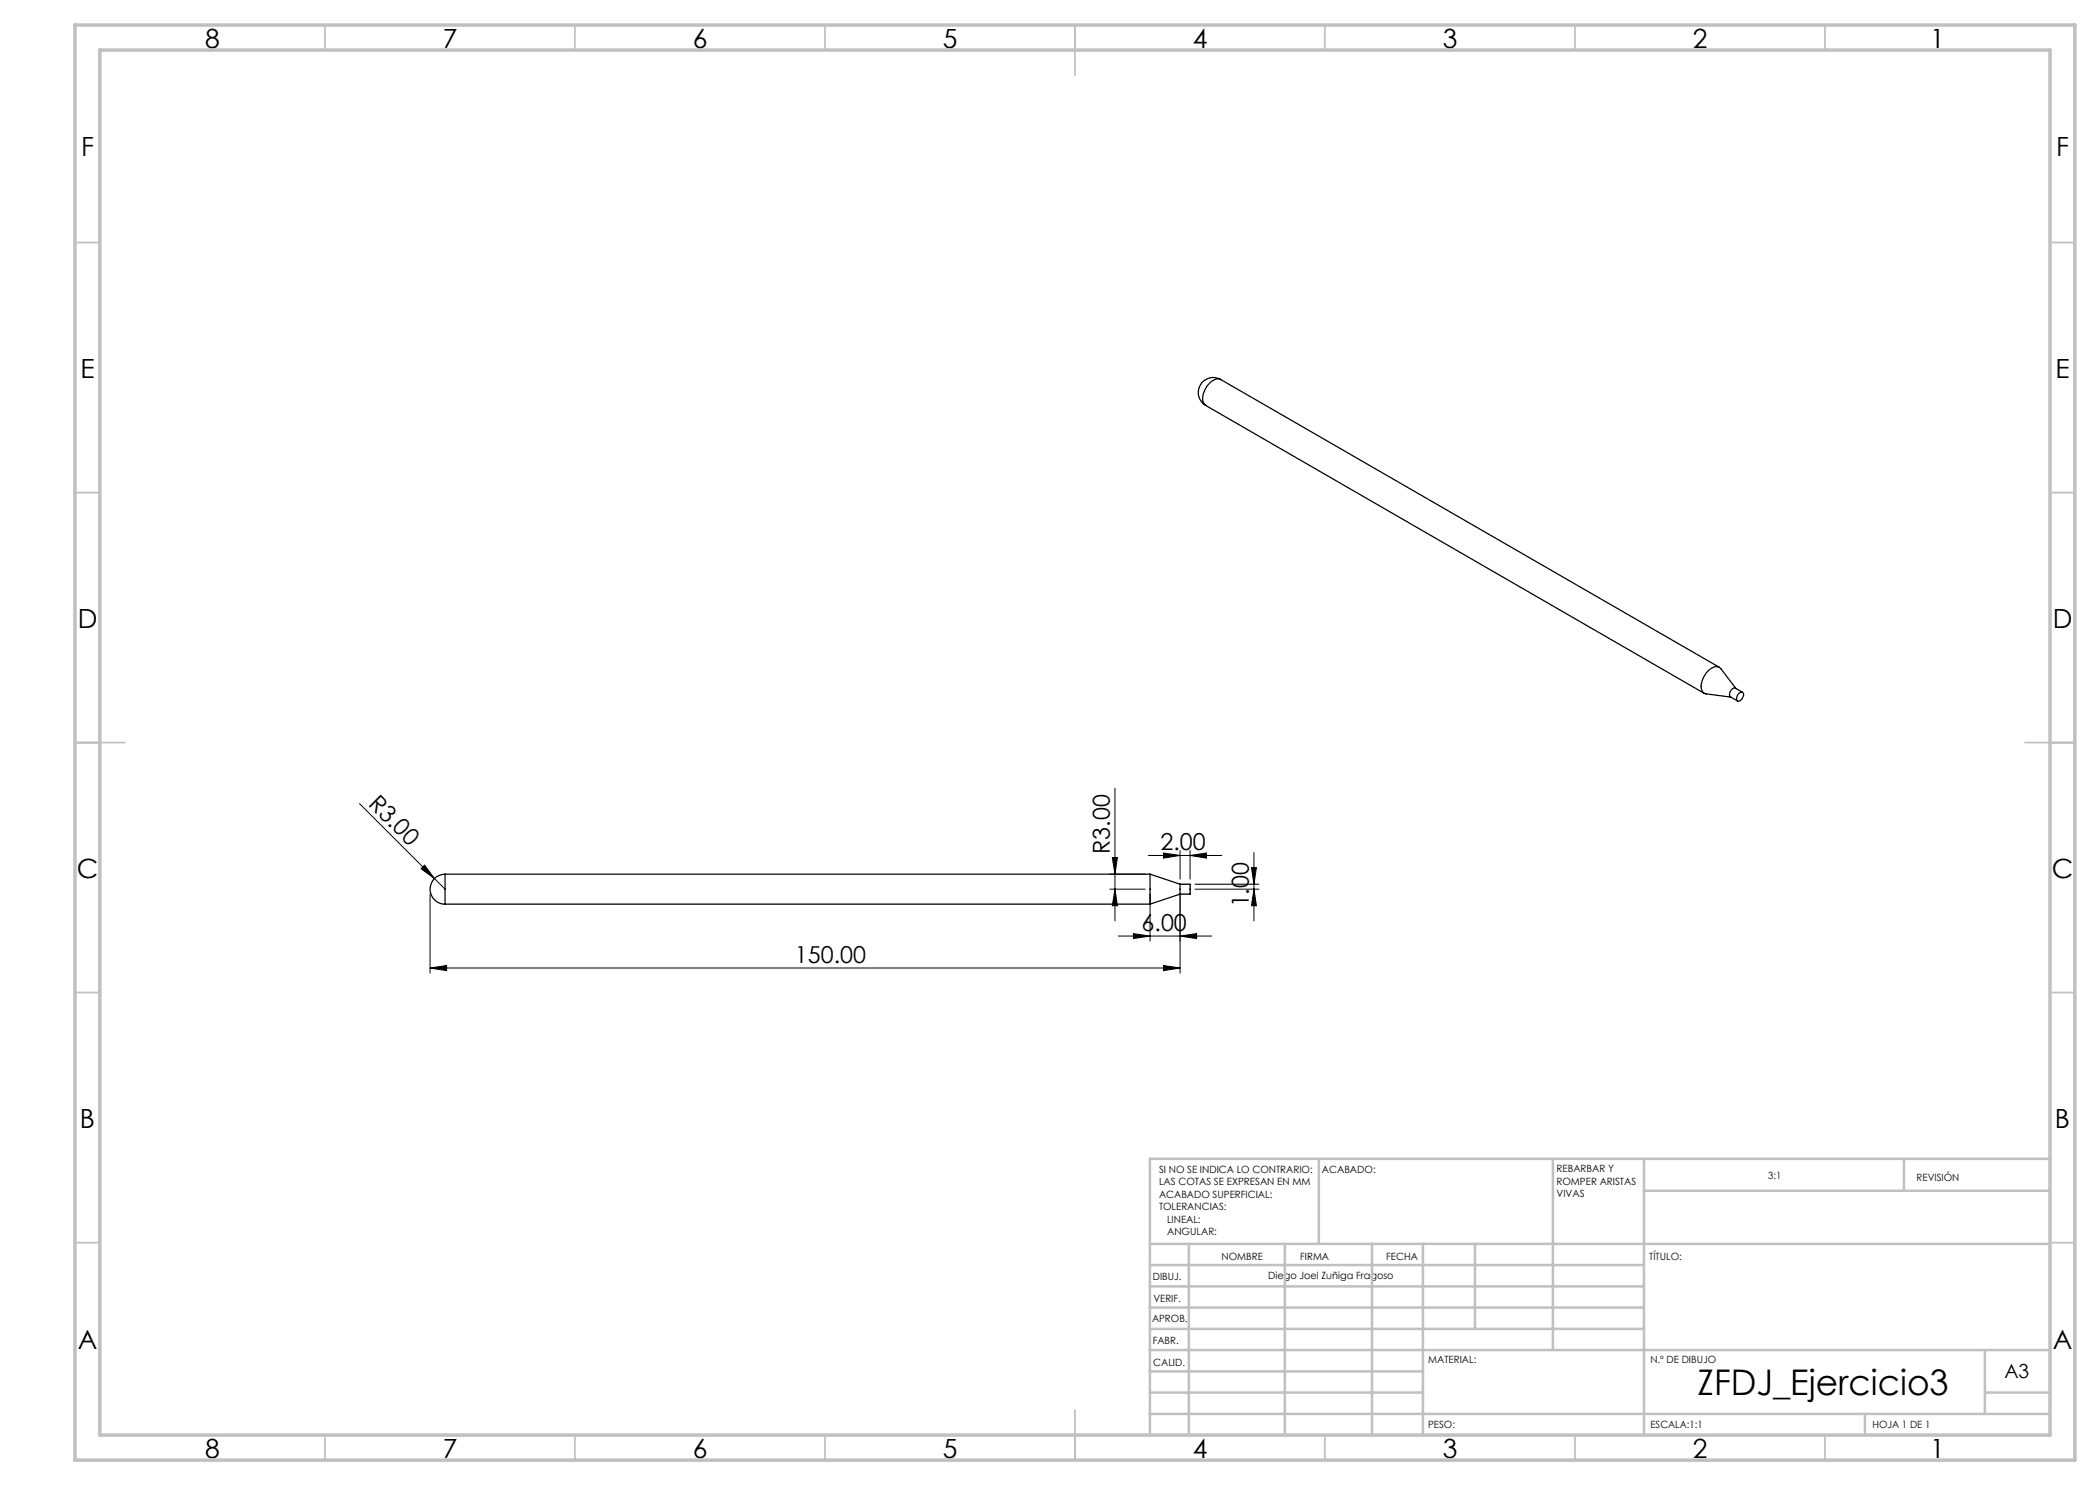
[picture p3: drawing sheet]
<svg xmlns="http://www.w3.org/2000/svg" width="420mm" height="297mm" viewBox="0 0 420 297" stroke-linecap="round" stroke-linejoin="round" font-family="sans-serif">
<g fill="none" stroke="#000" stroke-width=".25">
<path d="M244.2 75.9a3 3 0 0 0-4.1 1.1 3 3 0 0 0 1.1 4.1M244.2 75.9a2.37 2.37 0 0 0-2.8 1.3 3.3 3.3 0 0 0-.5 3.7l.3 .2M244.2 75.9l99.7 57.6M241.2 81.1l99.7 57.6M347.2 137.7l-3-4a1.33 1.33 0 0 0-1.9 0 4.3 4.3 0 0 0-1.9 4.4 .99 .99 0 0 0 .8 .7l4.9 .6M347.6 138.8a.57 .57 0 0 1 .8-.4 .57 .57 0 0 1 .2 .9l-.1 .4a.63 .63 0 0 1-.5 .5 .63 .63 0 0 1-.7-.2v-.6zM348.5 138.5l-1.4-.8a1.16 1.16 0 0 0-1 1.7l1.4 .8M89 174.8a3 3 0 0 0-3 3 3 3 0 0 0 3 3M89 174.8v6M89 174.8h141M230 174.8v6M230 174.8l6 2"/>
<path d="M236 176.8v2M236 176.8h2v2h-2M236 178.8l-6 2M89 180.8h141"/>
</g>
<g fill="none" stroke="#000" stroke-width=".2">
<path d="M223 157.6v26.6M71.9 160.7l17.1 17.1M84.2 173.7l.7-.7 2 2.7zM86 178.8v15.8M222 177.8h7M222 174.8h7M222.5 171.5h1l-.5 3.3zM223 177.8l.5 3.3h-1zM229.7 171.1h14.7M230 178.8v9.4M232.7 170.6l3.3 .5-3.3 .5zM236 170.1v5.7"/>
<path d="M236 178.8v15.8M238 171.1l3.3-.5v1zM238 170.1v5.7M239 177.8h12.8M239 176.8h12.8M250.3 173.5h1l-.5 3.3zM250.8 170.5v13.7M250.8 177.8l.5 3.3h-1zM86 193.6l3.3-.5v1zM86 193.6h150M223.7 187.2h18.7M226.7 186.7l3.3 .5-3.3 .5z"/>
<path d="M232.7 193.1l3.3 .5-3.3 .5zM236 187.2l3.3-.5v1z"/>
</g>
<g fill="none" stroke="#c0c0c0" stroke-width=".35">
<path d="M65 5v5M115 5v5M165 5v5M215 5v10M265 5v5M315 5v5M365 5v5M15 48.5h5M410 48.5h5M15 98.5h5M410 98.5h5M15 148.5h10"/>
<path d="M405 148.5h10M15 198.5h5M410 198.5h5M15 248.5h5M410 248.5h5M65 287v5M115 287v5M165 287v5M215 282v10M265 287v5M315 287v5M365 287v5"/>
</g>
<g fill="none" stroke="#c0c0c0" stroke-width=".5">
<path d="M263.8 231.8v17M310.6 231.8v38.2M328.8 231.8v55.2M328.8 238.2h81.2M380.8 231.8v6.4M410 231.8h-180v55.2M230 248.8h180M230 257.3h98.8M230 253h98.8M237.8 248.8v38.2M257 248.8v38.2M274.4 248.8v38.2"/>
<path d="M284.6 248.8v38.2M295 248.8v17M230 265.8h98.8M230 261.5h98.8M230 278.5h54.6M230 274.3h54.6M230 270h180M397 278.5h13M397 270v12.8M230 282.8h180M373 282.8v4.2"/>
</g>
<path d="M15 5h400v287h-400zM20 10h390v277h-390z" fill="none" stroke="#c0c0c0" stroke-width=".7"/>
<g fill="#000">
<path d="M84.2 173.7l.7-.7 2 2.7z"/>
<path d="M223 177.8l.5 3.3h-1zM222.5 171.5h1l-.5 3.3z"/>
<path d="M232.7 170.6l3.3 .5-3.3 .5zM238 171.1l3.3-.5v1z"/>
<path d="M250.3 173.5h1l-.5 3.3zM250.8 177.8l.5 3.3h-1z"/>
<path d="M86 193.6l3.3-.5v1zM232.7 193.1l3.3 .5-3.3 .5z"/>
<path d="M226.7 186.7l3.3 .5-3.3 .5zM236 187.2l3.3-.5v1z"/>
</g>
<text font-size="7.1" x="339.5" y="279">ZFDJ_Ejercicio3</text>
<g font-size="5.3">
<text x="41" y="9.5">8</text>
<text x="88.5" y="9.5">7</text>
<text x="138.5" y="9.5">6</text>
<text x="188.5" y="9.5">5</text>
<text x="238.5" y="9.5">4</text>
<text x="288.5" y="9.5">3</text>
<text x="338.5" y="9.5">2</text>
<text x="386" y="9.5">1</text>
<text x="16.2" y="31.3">F</text>
<text x="411.2" y="31.3">F</text>
<text x="16.1" y="75.5">E</text>
<text x="411.1" y="75.5">E</text>
<text x="15.5" y="125.5">D</text>
<text x="410.5" y="125.5">D</text>
<text x="15.4" y="175.5">C</text>
<text x="410.4" y="175.5">C</text>
<text x="16" y="225.5">B</text>
<text x="411" y="225.5">B</text>
<text x="15.5" y="269.8">A</text>
<text x="410.5" y="269.8">A</text>
<text x="41" y="291.5">8</text>
<text x="88.5" y="291.5">7</text>
<text x="138.5" y="291.5">6</text>
<text x="188.5" y="291.5">5</text>
<text x="238.5" y="291.5">4</text>
<text x="288.5" y="291.5">3</text>
<text x="338.5" y="291.5">2</text>
<text x="386" y="291.5">1</text>
</g>
<g font-size="4.7">
<text x="73.5" y="160.9" transform="rotate(45 73.5 160.9)">R3.00</text>
<text x="222" y="170.8" transform="rotate(-90 222 170.8)">R3.00</text>
<text x="232.1" y="170.1">2.00</text>
<text x="249.8" y="181.5" transform="rotate(-90 249.8 181.5)">1.00</text>
<text x="228.3" y="186.2">6.00</text>
<text x="159" y="192.6">150.00</text>
</g>
<text font-size="3.9" x="400.9" y="275.5">A3</text>
<g font-size="2">
<text x="231.8" y="234.6">SI NO SE INDICA LO CONTRARIO:</text>
<text x="231.8" y="237.1">LAS COTAS SE EXPRESAN EN MM</text>
<text x="231.8" y="239.6">ACABADO SUPERFICIAL:</text>
<text x="264.4" y="234.6">ACABADO:</text>
<text x="311.3" y="234.5">REBARBAR Y</text>
<text x="311.3" y="237">ROMPER ARISTAS</text>
<text x="311.3" y="239.5">VIVAS</text>
<text x="353.7" y="235.8">3:1</text>
<text x="383.3" y="236.2">REVISIÓN</text>
<text x="231.8" y="242.1">TOLERANCIAS:</text>
<text x="233.4" y="244.6">LINEAL:</text>
<text x="233.4" y="247.1">ANGULAR:</text>
<text x="244.3" y="252">NOMBRE</text>
<text x="260" y="251.9">FIRMA</text>
<text x="277.2" y="251.9">FECHA</text>
<text x="329.9" y="251.9">TÍTULO:</text>
<text x="230.6" y="256.1">DIBUJ.</text>
<text x="253.7" y="255.9">Diego Joel Zuñiga Fragoso</text>
<text x="230.7" y="260.3">VERIF.</text>
<text x="230.4" y="264.4">APROB.</text>
<text x="230.5" y="268.8">FABR.</text>
<text x="230.7" y="273.1">CALID.</text>
<text x="285.6" y="272.5">MATERIAL:</text>
<text x="330.1" y="272.5">N.º DE DIBUJO</text>
<text x="285.6" y="285.5">PESO:</text>
<text x="330.1" y="285.6">ESCALA:1:1</text>
<text x="374.5" y="285.6">HOJA 1 DE 1</text>
</g>
</svg>
